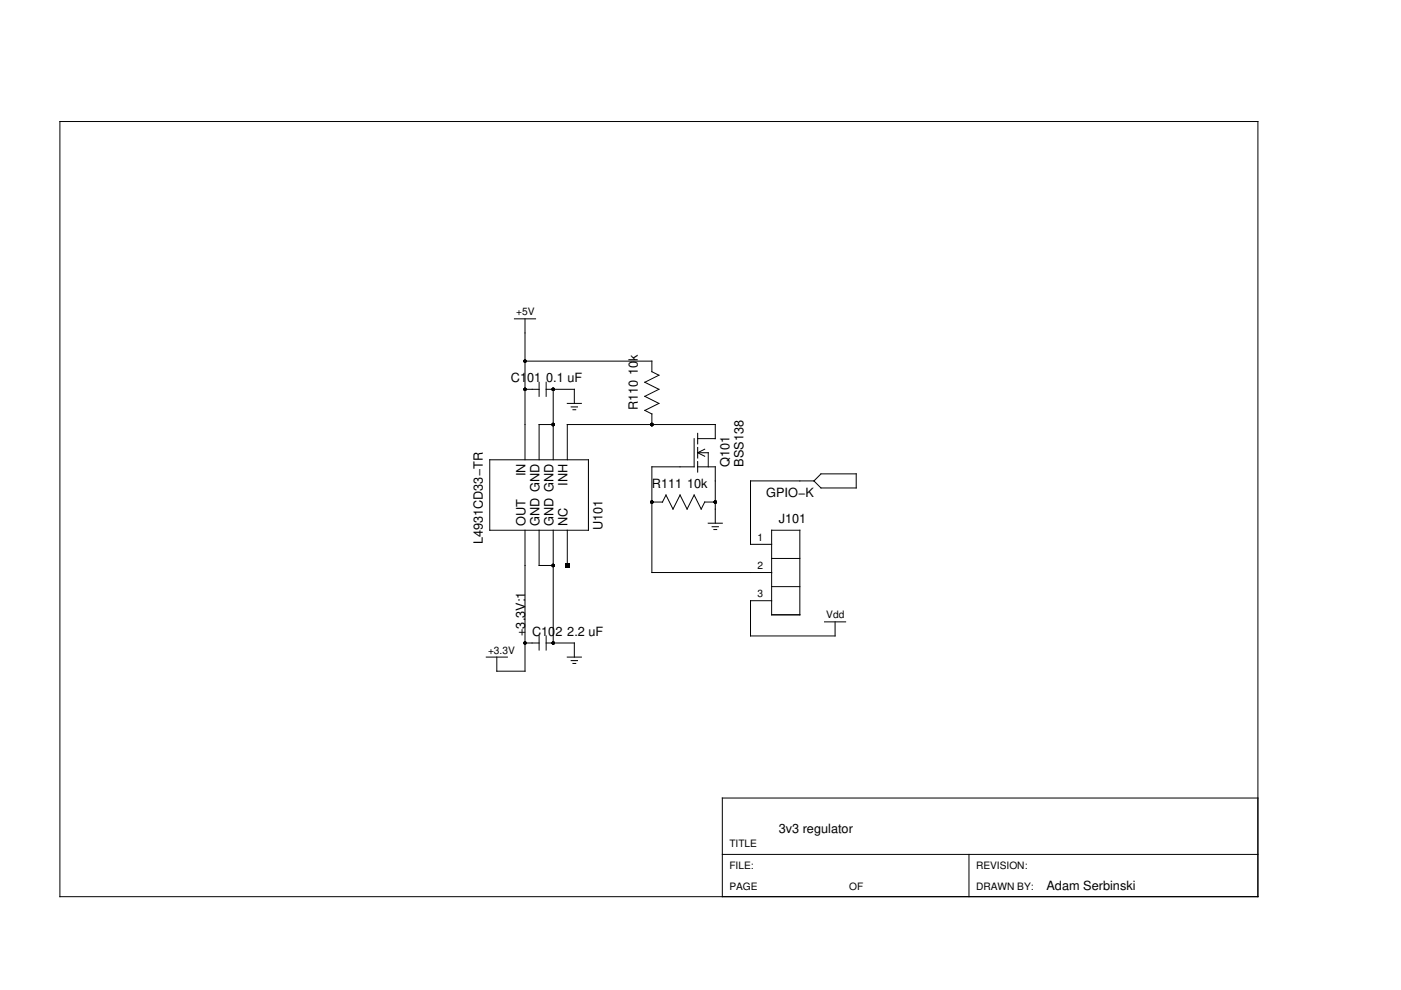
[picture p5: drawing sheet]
<svg xmlns="http://www.w3.org/2000/svg" width="297mm" height="210mm" viewBox="0 0 297 210" stroke-linecap="round" stroke-linejoin="round" font-family="sans-serif">
<g fill="none" stroke="#000" stroke-width=".21">
<path d="M12.7 25.8h254v164.3h-254zM109.1 67.6h4.5M111.3 67.6v29.9M111.3 76.6h26.9v2.2l1.5 .8-3 1.4 3 1.5-3 1.5 3 1.5-3 1.5 1.5 .8M103.8 97.5h21v14.9h-21zM111.3 82.5h3M114.3 81v3M115.8 82.5h6v3M115.8 81v3M117.3 90h-3v7.5M117.3 82.5v15M120.3 85.5h3"/>
<path d="M121.1 86.3h1.3M121.5 86.9h.6M138.2 87.7v2.3M147.2 93v6h-9v22.4h25.4M147.9 93h3.8v-3h-31.4v7.5M147.9 99h3.8v11.9M147.9 96l1.5 .7M147.9 91.9v2.2M147.9 94.9v2.2M147.9 97.9v2.2M147.9 96h2.3v3M149.4 95.2l-1.5 .8"/>
<path d="M111.3 112.4v29.9h-6v-3M114.3 112.4v7.5h3M117.3 112.4v23.9M120.3 112.4v7.5M138.2 106.4h2.2l.8-1.4 1.5 2.9 1.5-2.9 1.5 2.9 1.5-2.9 1.5 2.9 .7-1.5h2.3M150.2 110.9h2.9M151 111.7h1.3M151.4 112.3h.6M163.6 112.4h6v18h-6zM163.6 118.4h6M172.6 102h-13.5v13.4h4.5M174.1 100.5h7.4v3h-7.4l-1.5-1.5z"/>
<path d="M103.1 139.3h4.5M111.3 136.3h3M114.3 134.8v3M115.8 136.3h6v3M115.8 134.8v3M120.3 139.3h3M163.6 127.4h-4.5v7.4h18v-3M163.6 124.4h6M174.8 131.8h4.5M121.1 140.1h1.3M121.5 140.7h.6M266.7 169.2h-113.6v20.9"/>
<path d="M153.1 181.2h113.6M205.4 181.2v8.9"/>
</g>
<g fill="#000">
<path d="M119.8 119.4h.9v.9h-.9z"/>
<circle cx="111.3" cy="76.6" r=".37"/>
<circle cx="111.3" cy="82.5" r=".37"/>
<circle cx="117.3" cy="82.5" r=".37"/>
<circle cx="117.3" cy="90" r=".37"/>
<circle cx="138.2" cy="90" r=".37"/>
<circle cx="117.3" cy="119.9" r=".37"/>
<circle cx="138.2" cy="106.4" r=".37"/>
<circle cx="151.7" cy="106.4" r=".37"/>
<circle cx="111.3" cy="136.3" r=".37"/>
<circle cx="117.3" cy="136.3" r=".37"/>
</g>
<g font-size="2.7">
<text x="108.3" y="81">C101</text>
<text x="115.8" y="81">0.1 uF</text>
<text x="135.2" y="79.6" transform="rotate(-90 135.2 79.6)">10k</text>
<text x="135.2" y="87" transform="rotate(-90 135.2 87)">R110</text>
<text x="111.4" y="101" transform="rotate(-90 111.4 101)">IN</text>
<text x="154.6" y="99" transform="rotate(-90 154.6 99)">Q101</text>
<text x="157.6" y="99" transform="rotate(-90 157.6 99)">BSS138</text>
<text x="120.4" y="103" transform="rotate(-90 120.4 103)">INH</text>
<text x="138.2" y="103.5">R111</text>
<text x="145.7" y="103.5">10k</text>
<text x="162.4" y="105.5">GPIO−K</text>
<text x="111.4" y="111.6" transform="rotate(-90 111.4 111.6)">OUT</text>
<text x="114.4" y="111.6" transform="rotate(-90 114.4 111.6)">GND GND</text>
<text x="117.4" y="111.6" transform="rotate(-90 117.4 111.6)">GND GND</text>
<text x="120.4" y="111.6" transform="rotate(-90 120.4 111.6)">NC</text>
<text x="127.7" y="112.4" transform="rotate(-90 127.7 112.4)">U101</text>
<text x="165.1" y="110.9">J101</text>
<text x="102.3" y="115.4" transform="rotate(-90 102.3 115.4)">L4931CD33−TR</text>
<text x="111.3" y="134.8" transform="rotate(-90 111.3 134.8)">+3.3V:1</text>
<text x="112.8" y="134.8">C102</text>
<text x="120.3" y="134.8">2.2 uF</text>
<text x="165.1" y="176.7">3v3 regulator</text>
<text x="221.9" y="188.6">Adam Serbinski</text>
</g>
<g font-size="2.2">
<text x="109.4" y="66.9">+5V</text>
<text x="160.6" y="114.7">1</text>
<text x="160.6" y="120.6">2</text>
<text x="160.6" y="126.6">3</text>
<text x="175.2" y="131.1">Vdd</text>
<text x="103.5" y="138.6">+3.3V</text>
<text x="154.6" y="179.7">TITLE</text>
<text x="154.6" y="184.1">FILE:</text>
<text x="206.9" y="184.1">REVISION:</text>
<text x="154.6" y="188.6">PAGE</text>
<text x="180" y="188.6">OF</text>
<text x="206.9" y="188.6">DRAWN BY:</text>
</g>
</svg>
